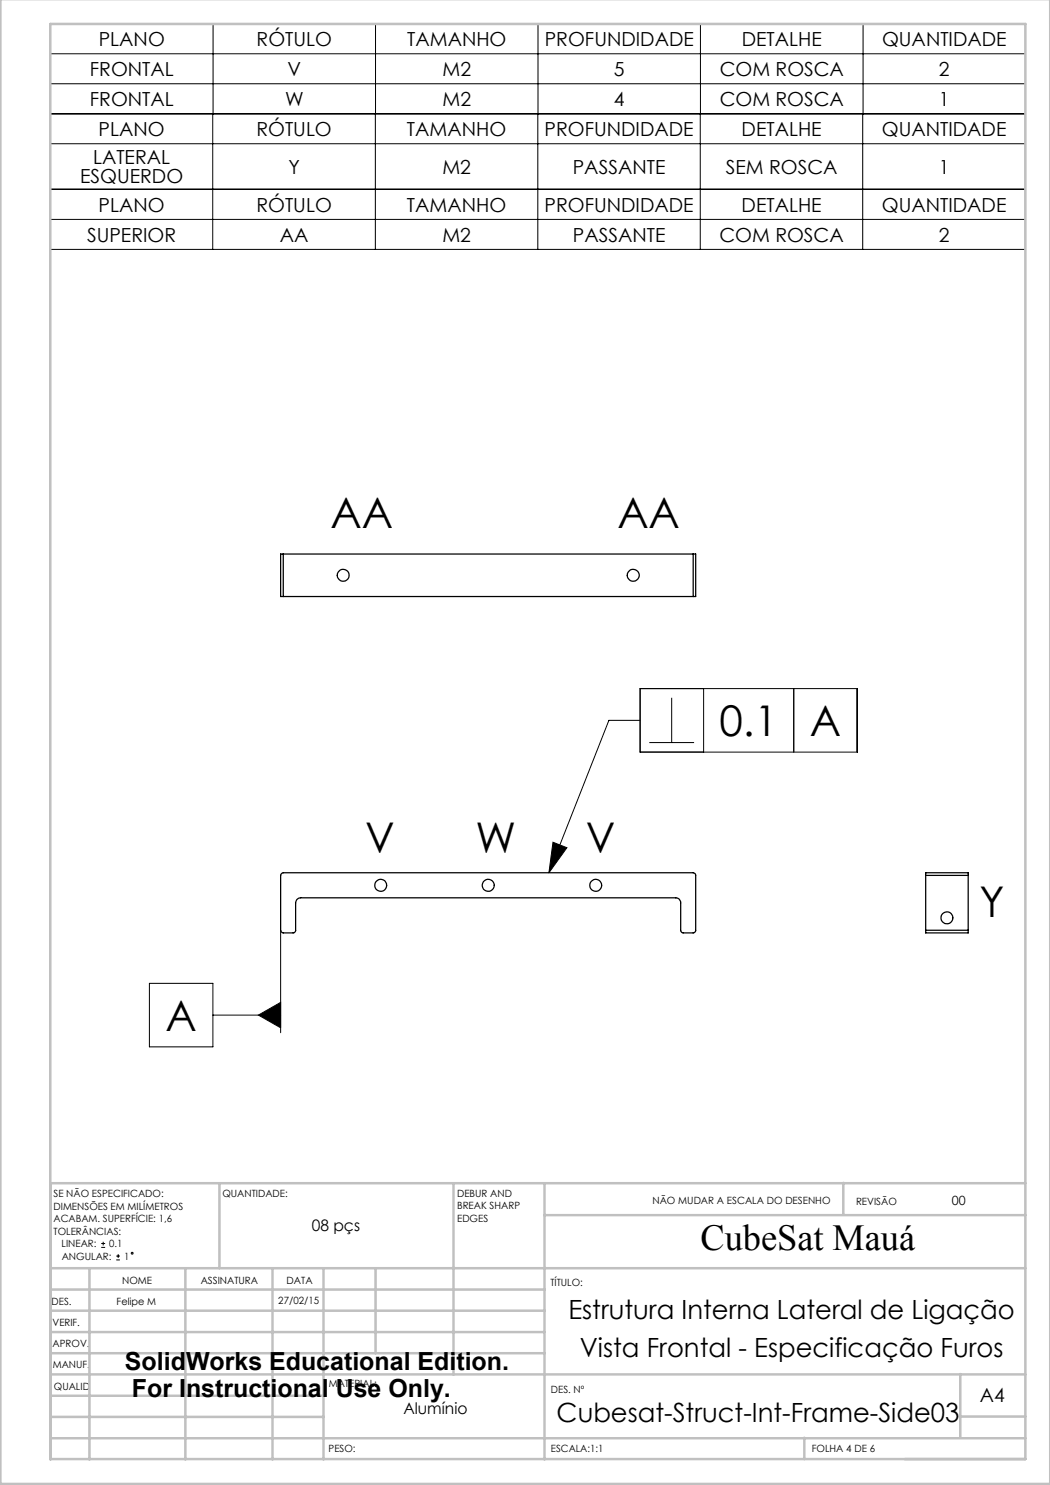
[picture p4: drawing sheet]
<svg xmlns="http://www.w3.org/2000/svg" width="210mm" height="297mm" viewBox="0 0 210 297" stroke-linecap="round" stroke-linejoin="round" font-family="sans-serif">
<g fill="none" stroke="#000" stroke-width=".2">
<path d="M10.1 4.8h195v18h-195zM10.1 16.8h195M10.1 10.8h195M42.6 4.8v18M75.1 4.8v18M107.6 4.8v18M140.1 4.8v18M172.6 4.8v18M10.1 22.8h195v15h-195zM10.1 37.9h195v12h-195zM10.1 28.7h195M42.5 22.8v15"/>
<path d="M42.5 37.9v12M75.1 22.8v15M75.1 37.9v12M107.6 22.8v15M107.6 37.9v12M140.1 22.8v15M140.1 37.9v12M172.5 22.8v15M172.5 37.9v12M10.1 43.9h195M128 137.7h43.4v12.7h-43.4zM134.3 139.6v8.9"/>
<path d="M140.7 137.7v12.7M158.7 137.7v12.7M128 144.1h-6.2l-12 30.5M129.9 148.5h8.9M110.6 168.4l2.8 1.1-3.6 5.1zM29.9 196.7h12.7v12.7h-12.7zM56.1 186.1v20.4M42.6 203h13.5M51.7 203l4.4-2.5v5.1zM20.2 249.5h.8M20.2 248.7h.8M20.6 248.4v.7"/>
<path d="M23.2 252h.8M23.2 251.2h.8M23.6 250.8v.8"/>
<circle cx="26.4" cy="250.6" r=".19"/>
</g>
<g fill="none" stroke="#c0c0c0" stroke-width=".5">
<path d="M.1 -.1v296.9h209.9v-296.9M10.1 4.8h195v287h-195zM43.9 236.6v17M90.7 236.6v38.3M108.9 236.6v55.3M168.7 236.6v6.3M205.1 236.6h-195v55.3M10.1 253.6h195M10.1 257.9h98.8M17.9 253.6v38.3M37.1 253.6v38.3M54.5 253.6v38.3"/>
<path d="M64.7 253.6v38.3M75.1 253.6v17M108.9 243h96.2M10.1 270.6h98.8M10.1 266.4h98.8M10.1 262.1h98.8M10.1 279.1h54.6M10.1 274.9h195M192.1 274.8v12.7M10.1 287.7h195M10.1 283.4h54.6M160.9 287.5v4.3"/>
<path d="M192.1 283.3h13"/>
</g>
<path d="M110.6 168.4l2.8 1.1-3.6 5.1zM51.7 203l4.4 2.6v-5.1z" fill="#000"/>
<g fill="none" stroke="#000" stroke-width=".25">
<path d="M56.7 110.8h-.6v8.5h.6M56.7 119.3h81.9M56.7 110.8v8.5M56.7 110.8h81.9M138.6 110.8h.5v8.5h-.5M138.6 110.8v8.5M56.2 174.8l.5-.2h81.9l.3 .1 .2 .3v11.2l-.3 .3-2.2 .1-.4-.3-.1-5.7a.97 .97 0 0 0-1-1h-75a1.02 1.02 0 0 0-1 1v5.7l-.5 .3-2.2-.1-.3-.4v-11zM185.1 175.1v-.5h8.5v.5M185.1 175.1h8.5M185.1 175.1v11M193.6 175.1v11M185.1 186.1v.5h8.5v-.5"/>
<path d="M185.1 186.1h8.5"/>
<circle cx="68.6" cy="115.1" r="1.2"/>
<circle cx="126.6" cy="115.1" r="1.2"/>
<circle cx="76.1" cy="177.1" r="1.2"/>
<circle cx="97.6" cy="177.1" r="1.21"/>
<circle cx="119.1" cy="177.1" r="1.2"/>
<circle cx="189.4" cy="183.6" r="1.18"/>
</g>
<g font-size="8.5">
<text x="66.1" y="105.6">AA</text>
<text x="123.5" y="105.6">AA</text>
<text x="143.9" y="147.2">0.1</text>
<text x="162" y="147.2">A</text>
<text x="73.1" y="170.6">V</text>
<text x="95.1" y="170.6">W</text>
<text x="117.2" y="170.6">V</text>
<text x="195.9" y="183.4">Y</text>
<text x="33.1" y="206.2">A</text>
</g>
<text font-size="7.3" x="140.1" y="249.9">CubeSat Mauá</text>
<g font-size="5.3">
<text x="113.7" y="263.7">Estrutura Interna Lateral de Ligação</text>
<text x="116" y="271.4">Vista Frontal - Especificação Furos</text>
<text x="111.3" y="284.3">Cubesat-Struct-Int-Frame-Side03</text>
</g>
<g font-size="5">
<text x="25" y="273.9">SolidWorks Educational Edition.</text>
<text x="26.4" y="279.4">For Instructional Use Only.</text>
</g>
<g font-size="3.9">
<text x="19.8" y="9.2">PLANO</text>
<text x="51.3" y="9.2">RÓTULO</text>
<text x="81.4" y="9.2">TAMANHO</text>
<text x="109" y="9.2">PROFUNDIDADE</text>
<text x="148.4" y="9.2">DETALHE</text>
<text x="176.4" y="9.2">QUANTIDADE</text>
<text x="18" y="15.2">FRONTAL</text>
<text x="57.5" y="15.2">V</text>
<text x="88.5" y="15.2">M2</text>
<text x="122.8" y="15.2">5</text>
<text x="143.9" y="15.2">COM ROSCA</text>
<text x="187.8" y="15.2">2</text>
<text x="18" y="21.2">FRONTAL</text>
<text x="57" y="21.2">W</text>
<text x="88.5" y="21.2">M2</text>
<text x="122.8" y="21.2">4</text>
<text x="143.9" y="21.2">COM ROSCA</text>
<text x="187.8" y="21.2">1</text>
<text x="19.7" y="27.2">PLANO</text>
<text x="51.3" y="27.2">RÓTULO</text>
<text x="81.4" y="27.2">TAMANHO</text>
<text x="108.9" y="27.2">PROFUNDIDADE</text>
<text x="148.3" y="27.2">DETALHE</text>
<text x="176.4" y="27.2">QUANTIDADE</text>
<text x="18.6" y="32.8">LATERAL</text>
<text x="57.7" y="34.7">Y</text>
<text x="88.5" y="34.7">M2</text>
<text x="114.6" y="34.7">PASSANTE</text>
<text x="145.2" y="34.7">SEM ROSCA</text>
<text x="187.8" y="34.7">1</text>
<text x="16" y="36.7">ESQUERDO</text>
<text x="19.7" y="42.3">PLANO</text>
<text x="51.3" y="42.3">RÓTULO</text>
<text x="81.4" y="42.3">TAMANHO</text>
<text x="108.9" y="42.3">PROFUNDIDADE</text>
<text x="148.3" y="42.3">DETALHE</text>
<text x="176.4" y="42.3">QUANTIDADE</text>
<text x="17.4" y="48.3">SUPERIOR</text>
<text x="56" y="48.3">AA</text>
<text x="88.5" y="48.3">M2</text>
<text x="114.6" y="48.3">PASSANTE</text>
<text x="143.9" y="48.3">COM ROSCA</text>
<text x="187.8" y="48.3">2</text>
<text x="196" y="280.4">A4</text>
</g>
<g font-size="3.2">
<text x="62.3" y="246.3">08 pçs</text>
<text x="80.7" y="282.8">Alumínio</text>
</g>
<text font-size="2.5" x="190.4" y="240.9">00</text>
<g font-size="2">
<text x="10.7" y="239.5">SE NÃO ESPECIFICADO:</text>
<text x="44.5" y="239.5">QUANTIDADE:</text>
<text x="91.4" y="239.4">DEBUR AND</text>
<text x="10.7" y="242">DIMENSÕES EM MILÍMETROS</text>
<text x="10.7" y="244.5">ACABAM. SUPERFÍCIE: 1,6</text>
<text x="91.4" y="241.9">BREAK SHARP</text>
<text x="91.4" y="244.4">EDGES</text>
<text x="130.5" y="240.8">NÃO MUDAR A ESCALA DO DESENHO</text>
<text x="171.2" y="241">REVISÃO</text>
<text x="10.7" y="247">TOLERÂNCIAS:</text>
<text x="12.3" y="249.5">LINEAR:</text>
<text x="12.3" y="252">ANGULAR:</text>
<text x="21.8" y="249.5">0.1</text>
<text x="24.8" y="252">1</text>
<text x="24.4" y="256.9">NOME</text>
<text x="40.1" y="256.8">ASSINATURA</text>
<text x="57.3" y="256.8">DATA</text>
<text x="110.1" y="257.1">TÍTULO:</text>
<text x="10.3" y="260.9">DES.</text>
<text x="23.3" y="261">Felipe M</text>
<text x="55.7" y="260.8">27/02/15</text>
<text x="10.5" y="269.3">APROV.</text>
<text x="10.5" y="265.2">VERIF.</text>
<text x="10.6" y="273.6">MANUF.</text>
<text x="10.8" y="278">QUALID</text>
<text x="65.8" y="277.4">MATERIAL:</text>
<text x="110.2" y="278.5">DES. Nº</text>
<text x="65.7" y="290.4">PESO:</text>
<text x="110.2" y="290.5">ESCALA:1:1</text>
<text x="162.4" y="290.4">FOLHA 4 DE 6</text>
</g>
</svg>
